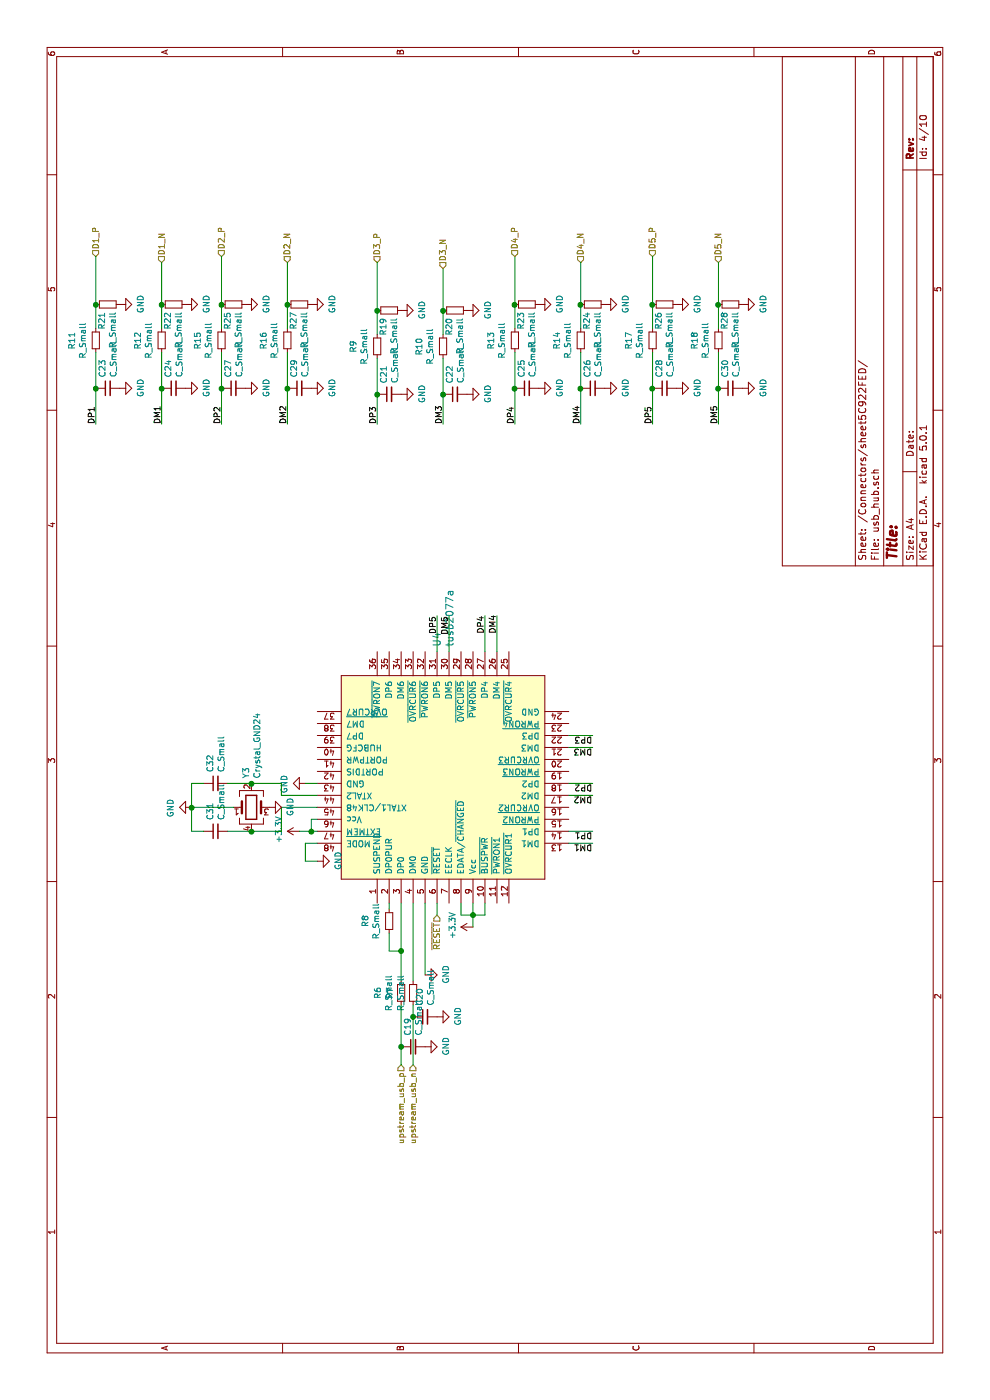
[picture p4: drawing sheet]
EESchema Schematic File Version 4
LIBS:Exodus1000-cache
EELAYER 26 0
EELAYER END
$Descr A4 11693 8268
encoding utf-8
Sheet 4 10
Title ""
Date ""
Rev ""
Comp ""
Comment1 ""
Comment2 ""
Comment3 ""
Comment4 ""
$EndDescr
$Comp
L Exodus_Peripherals:tusb2077a U?
U 1 1
P 5200 3700
AR Path="/5C90BC9F/5C90BCBA" Ref="U?"  Part="1" 
AR Path="/5C8128A2/5C922FFC/5C90BCBA" Ref="U4"  Part="1" 
F 0 "U4" H 6291 3753 60  0000 L CNN
F 1 "tusb2077a" H 6291 3647 60  0000 L CNN
F 2 "Package_QFP:TQFP-48_7x7mm_P0.5mm" H 6450 2850 60  0001 C CNN
F 3 "" H 6450 2850 60  0001 C CNN
	1    5200 3700
	1    0    0    -1  
$EndComp
Wire Wire Line
	4150 3550 3550 3550
Wire Wire Line
	4150 3350 3750 3350
Text HLabel 2800 3350 0    50   Input ~ 0
upstream_usb_p
Text HLabel 2800 3450 0    50   Input ~ 0
upstream_usb_n
$Comp
L power:GND #PWR?
U 1 1
P 3550 3550
AR Path="/5C90BC9F/5C90BDC6" Ref="#PWR?"  Part="1" 
AR Path="/5C8128A2/5C922FFC/5C90BDC6" Ref="#PWR0151"  Part="1" 
F 0 "#PWR0151" H 3550 3300 50  0001 C CNN
F 1 "GND" H 3555 3377 50  0000 C CNN
F 2 "" H 3550 3550 50  0001 C CNN
F 3 "" H 3550 3550 50  0001 C CNN
	1    3550 3550
	1    0    0    -1  
$EndComp
$Comp
L power:GND #PWR?
U 1 1
P 4500 2650
AR Path="/5C90BC9F/5C90BDEB" Ref="#PWR?"  Part="1" 
AR Path="/5C8128A2/5C922FFC/5C90BDEB" Ref="#PWR0152"  Part="1" 
F 0 "#PWR0152" H 4500 2400 50  0001 C CNN
F 1 "GND" H 4505 2477 50  0000 C CNN
F 2 "" H 4500 2650 50  0001 C CNN
F 3 "" H 4500 2650 50  0001 C CNN
	1    4500 2650
	1    0    0    -1  
$EndComp
Wire Wire Line
	4500 2650 4500 2550
Wire Wire Line
	4500 2550 4650 2550
Wire Wire Line
	4650 2550 4650 2650
$Comp
L Device:R_Small R?
U 1 1
P 4000 3250
AR Path="/5C90BC9F/5C90C564" Ref="R?"  Part="1" 
AR Path="/5C8128A2/5C922FFC/5C90C564" Ref="R8"  Part="1" 
F 0 "R8" V 4196 3250 50  0000 C CNN
F 1 "R_Small" V 4105 3250 50  0000 C CNN
F 2 "Resistor_SMD:R_0603_1608Metric" H 4000 3250 50  0001 C CNN
F 3 "~" H 4000 3250 50  0001 C CNN
	1    4000 3250
	0    1    -1   0   
$EndComp
Wire Wire Line
	4100 3250 4150 3250
Wire Wire Line
	3900 3250 3750 3250
Wire Wire Line
	3750 3250 3750 3350
Connection ~ 3750 3350
Wire Wire Line
	3750 3350 3500 3350
Wire Wire Line
	4150 3650 4050 3650
Text HLabel 4050 3650 0    50   Input ~ 0
~RESET
Wire Wire Line
	4150 3950 4050 3950
$Comp
L power:+3.3V #PWR?
U 1 1
P 3950 3950
AR Path="/5C90BC9F/5C90C9DC" Ref="#PWR?"  Part="1" 
AR Path="/5C8128A2/5C922FFC/5C90C9DC" Ref="#PWR0153"  Part="1" 
F 0 "#PWR0153" H 3950 3800 50  0001 C CNN
F 1 "+3.3V" H 3965 4123 50  0000 C CNN
F 2 "" H 3950 3950 50  0001 C CNN
F 3 "" H 3950 3950 50  0001 C CNN
	1    3950 3950
	1    0    0    -1  
$EndComp
$Comp
L power:GND #PWR?
U 1 1
P 5150 2550
AR Path="/5C90BC9F/5C90CFFA" Ref="#PWR?"  Part="1" 
AR Path="/5C8128A2/5C922FFC/5C90CFFA" Ref="#PWR0154"  Part="1" 
F 0 "#PWR0154" H 5150 2300 50  0001 C CNN
F 1 "GND" H 5155 2377 50  0000 C CNN
F 2 "" H 5150 2550 50  0001 C CNN
F 3 "" H 5150 2550 50  0001 C CNN
	1    5150 2550
	-1   0    0    1   
$EndComp
Wire Wire Line
	5150 2550 5150 2650
Wire Wire Line
	4750 2650 4750 2600
$Comp
L power:+3.3V #PWR?
U 1 1
P 4750 2500
AR Path="/5C90BC9F/5C90D3E7" Ref="#PWR?"  Part="1" 
AR Path="/5C8128A2/5C922FFC/5C90D3E7" Ref="#PWR0156"  Part="1" 
F 0 "#PWR0156" H 4750 2350 50  0001 C CNN
F 1 "+3.3V" H 4765 2673 50  0000 C CNN
F 2 "" H 4750 2500 50  0001 C CNN
F 3 "" H 4750 2500 50  0001 C CNN
	1    4750 2500
	1    0    0    -1  
$EndComp
Wire Wire Line
	4150 3850 4050 3850
Wire Wire Line
	4050 3850 4050 3950
Connection ~ 4050 3950
Wire Wire Line
	4050 3950 3950 3950
Wire Wire Line
	4850 2650 4850 2600
Wire Wire Line
	4850 2600 4750 2600
Connection ~ 4750 2600
Wire Wire Line
	4750 2600 4750 2500
Wire Wire Line
	4050 4050 4050 3950
Wire Wire Line
	4050 4050 4150 4050
$Comp
L Device:R_Small R?
U 1 1
P 8850 1850
AR Path="/5C90BC9F/5C910E14" Ref="R?"  Part="1" 
AR Path="/5C8128A2/5C922FFC/5C910E14" Ref="R15"  Part="1" 
F 0 "R15" V 9046 1850 50  0000 C CNN
F 1 "R_Small" V 8955 1850 50  0000 C CNN
F 2 "Resistor_SMD:R_0603_1608Metric" H 8850 1850 50  0001 C CNN
F 3 "~" H 8850 1850 50  0001 C CNN
	1    8850 1850
	0    1    -1   0   
$EndComp
$Comp
L Device:R_Small R?
U 1 1
P 8850 2400
AR Path="/5C90BC9F/5C910E60" Ref="R?"  Part="1" 
AR Path="/5C8128A2/5C922FFC/5C910E60" Ref="R16"  Part="1" 
F 0 "R16" V 9046 2400 50  0000 C CNN
F 1 "R_Small" V 8955 2400 50  0000 C CNN
F 2 "Resistor_SMD:R_0603_1608Metric" H 8850 2400 50  0001 C CNN
F 3 "~" H 8850 2400 50  0001 C CNN
	1    8850 2400
	0    1    -1   0   
$EndComp
$Comp
L Device:C_Small C?
U 1 1
P 8450 1950
AR Path="/5C90BC9F/5C91105B" Ref="C?"  Part="1" 
AR Path="/5C8128A2/5C922FFC/5C91105B" Ref="C27"  Part="1" 
F 0 "C27" H 8542 1996 50  0000 L CNN
F 1 "C_Small" H 8542 1905 50  0000 L CNN
F 2 "Capacitor_SMD:C_0603_1608Metric" H 8450 1950 50  0001 C CNN
F 3 "~" H 8450 1950 50  0001 C CNN
	1    8450 1950
	1    0    0    -1  
$EndComp
$Comp
L Device:C_Small C?
U 1 1
P 8450 2500
AR Path="/5C90BC9F/5C9110A1" Ref="C?"  Part="1" 
AR Path="/5C8128A2/5C922FFC/5C9110A1" Ref="C29"  Part="1" 
F 0 "C29" H 8542 2546 50  0000 L CNN
F 1 "C_Small" H 8542 2455 50  0000 L CNN
F 2 "Capacitor_SMD:C_0603_1608Metric" H 8450 2500 50  0001 C CNN
F 3 "~" H 8450 2500 50  0001 C CNN
	1    8450 2500
	1    0    0    -1  
$EndComp
$Comp
L power:GND #PWR?
U 1 1
P 8450 2600
AR Path="/5C90BC9F/5C911200" Ref="#PWR?"  Part="1" 
AR Path="/5C8128A2/5C922FFC/5C911200" Ref="#PWR0157"  Part="1" 
F 0 "#PWR0157" H 8450 2350 50  0001 C CNN
F 1 "GND" H 8455 2427 50  0000 C CNN
F 2 "" H 8450 2600 50  0001 C CNN
F 3 "" H 8450 2600 50  0001 C CNN
	1    8450 2600
	1    0    0    -1  
$EndComp
$Comp
L power:GND #PWR?
U 1 1
P 8450 2050
AR Path="/5C90BC9F/5C911233" Ref="#PWR?"  Part="1" 
AR Path="/5C8128A2/5C922FFC/5C911233" Ref="#PWR0158"  Part="1" 
F 0 "#PWR0158" H 8450 1800 50  0001 C CNN
F 1 "GND" H 8455 1877 50  0000 C CNN
F 2 "" H 8450 2050 50  0001 C CNN
F 3 "" H 8450 2050 50  0001 C CNN
	1    8450 2050
	1    0    0    -1  
$EndComp
$Comp
L Device:R_Small R?
U 1 1
P 3400 3350
AR Path="/5C90BC9F/5C9134C1" Ref="R?"  Part="1" 
AR Path="/5C8128A2/5C922FFC/5C9134C1" Ref="R6"  Part="1" 
F 0 "R6" V 3204 3350 50  0000 C CNN
F 1 "R_Small" V 3295 3350 50  0000 C CNN
F 2 "Resistor_SMD:R_0603_1608Metric" H 3400 3350 50  0001 C CNN
F 3 "~" H 3400 3350 50  0001 C CNN
	1    3400 3350
	0    1    1    0   
$EndComp
$Comp
L Device:R_Small R?
U 1 1
P 3400 3450
AR Path="/5C90BC9F/5C913535" Ref="R?"  Part="1" 
AR Path="/5C8128A2/5C922FFC/5C913535" Ref="R7"  Part="1" 
F 0 "R7" V 3204 3450 50  0000 C CNN
F 1 "R_Small" V 3295 3450 50  0000 C CNN
F 2 "Resistor_SMD:R_0603_1608Metric" H 3400 3450 50  0001 C CNN
F 3 "~" H 3400 3450 50  0001 C CNN
	1    3400 3450
	0    1    1    0   
$EndComp
Wire Wire Line
	3500 3450 4150 3450
$Comp
L Device:C_Small C?
U 1 1
P 2950 3450
AR Path="/5C90BC9F/5C9141C2" Ref="C?"  Part="1" 
AR Path="/5C8128A2/5C922FFC/5C9141C2" Ref="C19"  Part="1" 
F 0 "C19" H 3042 3496 50  0000 L CNN
F 1 "C_Small" H 3042 3405 50  0000 L CNN
F 2 "Capacitor_SMD:C_0603_1608Metric" H 2950 3450 50  0001 C CNN
F 3 "~" H 2950 3450 50  0001 C CNN
	1    2950 3450
	1    0    0    -1  
$EndComp
$Comp
L Device:C_Small C?
U 1 1
P 3200 3550
AR Path="/5C90BC9F/5C914298" Ref="C?"  Part="1" 
AR Path="/5C8128A2/5C922FFC/5C914298" Ref="C20"  Part="1" 
F 0 "C20" H 3292 3596 50  0000 L CNN
F 1 "C_Small" H 3292 3505 50  0000 L CNN
F 2 "Capacitor_SMD:C_0603_1608Metric" H 3200 3550 50  0001 C CNN
F 3 "~" H 3200 3550 50  0001 C CNN
	1    3200 3550
	1    0    0    -1  
$EndComp
Wire Wire Line
	3300 3450 3200 3450
Connection ~ 3200 3450
Wire Wire Line
	3200 3450 2800 3450
Wire Wire Line
	2800 3350 2950 3350
Connection ~ 2950 3350
Wire Wire Line
	2950 3350 3300 3350
$Comp
L power:GND #PWR?
U 1 1
P 2950 3550
AR Path="/5C90BC9F/5C91567D" Ref="#PWR?"  Part="1" 
AR Path="/5C8128A2/5C922FFC/5C91567D" Ref="#PWR0167"  Part="1" 
F 0 "#PWR0167" H 2950 3300 50  0001 C CNN
F 1 "GND" H 2955 3377 50  0000 C CNN
F 2 "" H 2950 3550 50  0001 C CNN
F 3 "" H 2950 3550 50  0001 C CNN
	1    2950 3550
	1    0    0    -1  
$EndComp
$Comp
L power:GND #PWR?
U 1 1
P 3200 3650
AR Path="/5C90BC9F/5C9156C0" Ref="#PWR?"  Part="1" 
AR Path="/5C8128A2/5C922FFC/5C9156C0" Ref="#PWR0168"  Part="1" 
F 0 "#PWR0168" H 3200 3400 50  0001 C CNN
F 1 "GND" H 3205 3477 50  0000 C CNN
F 2 "" H 3200 3650 50  0001 C CNN
F 3 "" H 3200 3650 50  0001 C CNN
	1    3200 3650
	1    0    0    -1  
$EndComp
Wire Wire Line
	8950 2400 9150 2400
Text HLabel 9550 1850 2    50   Input ~ 0
D2_P
Text HLabel 9500 2400 2    50   Input ~ 0
D2_N
$Comp
L Device:R_Small R?
U 1 1
P 9150 1950
AR Path="/5C90BC9F/5C93B229" Ref="R?"  Part="1" 
AR Path="/5C8128A2/5C922FFC/5C93B229" Ref="R25"  Part="1" 
F 0 "R25" H 9091 1904 50  0000 R CNN
F 1 "R_Small" H 9091 1995 50  0000 R CNN
F 2 "Resistor_SMD:R_0603_1608Metric" H 9150 1950 50  0001 C CNN
F 3 "~" H 9150 1950 50  0001 C CNN
	1    9150 1950
	1    0    0    1   
$EndComp
$Comp
L Device:R_Small R?
U 1 1
P 9150 2500
AR Path="/5C90BC9F/5C93B285" Ref="R?"  Part="1" 
AR Path="/5C8128A2/5C922FFC/5C93B285" Ref="R27"  Part="1" 
F 0 "R27" H 9091 2454 50  0000 R CNN
F 1 "R_Small" H 9091 2545 50  0000 R CNN
F 2 "Resistor_SMD:R_0603_1608Metric" H 9150 2500 50  0001 C CNN
F 3 "~" H 9150 2500 50  0001 C CNN
	1    9150 2500
	1    0    0    1   
$EndComp
$Comp
L power:GND #PWR?
U 1 1
P 9150 2600
AR Path="/5C90BC9F/5C93BB8D" Ref="#PWR?"  Part="1" 
AR Path="/5C8128A2/5C922FFC/5C93BB8D" Ref="#PWR0177"  Part="1" 
F 0 "#PWR0177" H 9150 2350 50  0001 C CNN
F 1 "GND" H 9155 2427 50  0000 C CNN
F 2 "" H 9150 2600 50  0001 C CNN
F 3 "" H 9150 2600 50  0001 C CNN
	1    9150 2600
	1    0    0    -1  
$EndComp
$Comp
L power:GND #PWR?
U 1 1
P 9150 2050
AR Path="/5C90BC9F/5C93BBE0" Ref="#PWR?"  Part="1" 
AR Path="/5C8128A2/5C922FFC/5C93BBE0" Ref="#PWR0178"  Part="1" 
F 0 "#PWR0178" H 9150 1800 50  0001 C CNN
F 1 "GND" H 9155 1877 50  0000 C CNN
F 2 "" H 9150 2050 50  0001 C CNN
F 3 "" H 9150 2050 50  0001 C CNN
	1    9150 2050
	1    0    0    -1  
$EndComp
$Comp
L Device:Crystal_GND24 Y3
U 1 1
P 4950 2100
F 0 "Y3" V 4904 2341 50  0000 L CNN
F 1 "Crystal_GND24" V 4995 2341 50  0000 L CNN
F 2 "Crystal:Crystal_SMD_SeikoEpson_FA238-4Pin_3.2x2.5mm" H 4950 2100 50  0001 C CNN
F 3 "~" H 4950 2100 50  0001 C CNN
	1    4950 2100
	0    1    1    0   
$EndComp
$Comp
L Device:C_Small C?
U 1 1
P 4750 1800
AR Path="/5C90BC9F/5C93DADC" Ref="C?"  Part="1" 
AR Path="/5C8128A2/5C922FFC/5C93DADC" Ref="C31"  Part="1" 
F 0 "C31" H 4842 1846 50  0000 L CNN
F 1 "C_Small" H 4842 1755 50  0000 L CNN
F 2 "Capacitor_SMD:C_0603_1608Metric" H 4750 1800 50  0001 C CNN
F 3 "~" H 4750 1800 50  0001 C CNN
	1    4750 1800
	1    0    0    -1  
$EndComp
$Comp
L Device:C_Small C?
U 1 1
P 5150 1800
AR Path="/5C90BC9F/5C93DB80" Ref="C?"  Part="1" 
AR Path="/5C8128A2/5C922FFC/5C93DB80" Ref="C32"  Part="1" 
F 0 "C32" H 5242 1846 50  0000 L CNN
F 1 "C_Small" H 5242 1755 50  0000 L CNN
F 2 "Capacitor_SMD:C_0603_1608Metric" H 5150 1800 50  0001 C CNN
F 3 "~" H 5150 1800 50  0001 C CNN
	1    5150 1800
	1    0    0    -1  
$EndComp
Wire Wire Line
	4750 2100 4750 1900
Wire Wire Line
	5150 2100 5150 1900
$Comp
L power:GND #PWR0179
U 1 1
P 4950 1600
F 0 "#PWR0179" H 4950 1350 50  0001 C CNN
F 1 "GND" H 4955 1427 50  0000 C CNN
F 2 "" H 4950 1600 50  0001 C CNN
F 3 "" H 4950 1600 50  0001 C CNN
	1    4950 1600
	-1   0    0    1   
$EndComp
Wire Wire Line
	4750 1700 4750 1600
Wire Wire Line
	4750 1600 4950 1600
Wire Wire Line
	4950 1600 5150 1600
Wire Wire Line
	5150 1600 5150 1700
Connection ~ 4950 1600
Wire Wire Line
	4750 2100 4750 2350
Wire Wire Line
	4750 2350 4950 2350
Wire Wire Line
	4950 2350 4950 2650
Connection ~ 4750 2100
Wire Wire Line
	5050 2650 5050 2350
Wire Wire Line
	5050 2350 5150 2350
Wire Wire Line
	5150 2350 5150 2100
Connection ~ 5150 2100
Wire Wire Line
	4950 1600 4950 1950
$Comp
L power:GND #PWR0180
U 1 1
P 4950 2250
F 0 "#PWR0180" H 4950 2000 50  0001 C CNN
F 1 "GND" H 4955 2077 50  0000 C CNN
F 2 "" H 4950 2250 50  0001 C CNN
F 3 "" H 4950 2250 50  0001 C CNN
	1    4950 2250
	1    0    0    -1  
$EndComp
Wire Wire Line
	8950 1850 9150 1850
Connection ~ 9150 1850
Wire Wire Line
	9150 1850 9550 1850
Connection ~ 8450 1850
Wire Wire Line
	8450 1850 8750 1850
Connection ~ 9150 2400
Wire Wire Line
	9150 2400 9500 2400
Wire Wire Line
	8450 2400 8750 2400
Connection ~ 8450 2400
$Comp
L Device:R_Small R?
U 1 1
P 8800 3150
AR Path="/5C90BC9F/5CA07E1F" Ref="R?"  Part="1" 
AR Path="/5C8128A2/5C922FFC/5CA07E1F" Ref="R9"  Part="1" 
F 0 "R9" V 8996 3150 50  0000 C CNN
F 1 "R_Small" V 8905 3150 50  0000 C CNN
F 2 "Resistor_SMD:R_0603_1608Metric" H 8800 3150 50  0001 C CNN
F 3 "~" H 8800 3150 50  0001 C CNN
	1    8800 3150
	0    1    -1   0   
$EndComp
$Comp
L Device:R_Small R?
U 1 1
P 8800 3700
AR Path="/5C90BC9F/5CA07E26" Ref="R?"  Part="1" 
AR Path="/5C8128A2/5C922FFC/5CA07E26" Ref="R10"  Part="1" 
F 0 "R10" V 8996 3700 50  0000 C CNN
F 1 "R_Small" V 8905 3700 50  0000 C CNN
F 2 "Resistor_SMD:R_0603_1608Metric" H 8800 3700 50  0001 C CNN
F 3 "~" H 8800 3700 50  0001 C CNN
	1    8800 3700
	0    1    -1   0   
$EndComp
$Comp
L Device:C_Small C?
U 1 1
P 8400 3250
AR Path="/5C90BC9F/5CA07E2D" Ref="C?"  Part="1" 
AR Path="/5C8128A2/5C922FFC/5CA07E2D" Ref="C21"  Part="1" 
F 0 "C21" H 8492 3296 50  0000 L CNN
F 1 "C_Small" H 8492 3205 50  0000 L CNN
F 2 "Capacitor_SMD:C_0603_1608Metric" H 8400 3250 50  0001 C CNN
F 3 "~" H 8400 3250 50  0001 C CNN
	1    8400 3250
	1    0    0    -1  
$EndComp
$Comp
L Device:C_Small C?
U 1 1
P 8400 3800
AR Path="/5C90BC9F/5CA07E34" Ref="C?"  Part="1" 
AR Path="/5C8128A2/5C922FFC/5CA07E34" Ref="C22"  Part="1" 
F 0 "C22" H 8492 3846 50  0000 L CNN
F 1 "C_Small" H 8492 3755 50  0000 L CNN
F 2 "Capacitor_SMD:C_0603_1608Metric" H 8400 3800 50  0001 C CNN
F 3 "~" H 8400 3800 50  0001 C CNN
	1    8400 3800
	1    0    0    -1  
$EndComp
$Comp
L power:GND #PWR?
U 1 1
P 8400 3900
AR Path="/5C90BC9F/5CA07E3B" Ref="#PWR?"  Part="1" 
AR Path="/5C8128A2/5C922FFC/5CA07E3B" Ref="#PWR0155"  Part="1" 
F 0 "#PWR0155" H 8400 3650 50  0001 C CNN
F 1 "GND" H 8405 3727 50  0000 C CNN
F 2 "" H 8400 3900 50  0001 C CNN
F 3 "" H 8400 3900 50  0001 C CNN
	1    8400 3900
	1    0    0    -1  
$EndComp
$Comp
L power:GND #PWR?
U 1 1
P 8400 3350
AR Path="/5C90BC9F/5CA07E41" Ref="#PWR?"  Part="1" 
AR Path="/5C8128A2/5C922FFC/5CA07E41" Ref="#PWR0159"  Part="1" 
F 0 "#PWR0159" H 8400 3100 50  0001 C CNN
F 1 "GND" H 8405 3177 50  0000 C CNN
F 2 "" H 8400 3350 50  0001 C CNN
F 3 "" H 8400 3350 50  0001 C CNN
	1    8400 3350
	1    0    0    -1  
$EndComp
Wire Wire Line
	8900 3700 9100 3700
Text HLabel 9500 3150 2    50   Input ~ 0
D3_P
Text HLabel 9450 3700 2    50   Input ~ 0
D3_N
$Comp
L Device:R_Small R?
U 1 1
P 9100 3250
AR Path="/5C90BC9F/5CA07E4A" Ref="R?"  Part="1" 
AR Path="/5C8128A2/5C922FFC/5CA07E4A" Ref="R19"  Part="1" 
F 0 "R19" H 9041 3204 50  0000 R CNN
F 1 "R_Small" H 9041 3295 50  0000 R CNN
F 2 "Resistor_SMD:R_0603_1608Metric" H 9100 3250 50  0001 C CNN
F 3 "~" H 9100 3250 50  0001 C CNN
	1    9100 3250
	1    0    0    1   
$EndComp
$Comp
L Device:R_Small R?
U 1 1
P 9100 3800
AR Path="/5C90BC9F/5CA07E51" Ref="R?"  Part="1" 
AR Path="/5C8128A2/5C922FFC/5CA07E51" Ref="R20"  Part="1" 
F 0 "R20" H 9041 3754 50  0000 R CNN
F 1 "R_Small" H 9041 3845 50  0000 R CNN
F 2 "Resistor_SMD:R_0603_1608Metric" H 9100 3800 50  0001 C CNN
F 3 "~" H 9100 3800 50  0001 C CNN
	1    9100 3800
	1    0    0    1   
$EndComp
$Comp
L power:GND #PWR?
U 1 1
P 9100 3900
AR Path="/5C90BC9F/5CA07E58" Ref="#PWR?"  Part="1" 
AR Path="/5C8128A2/5C922FFC/5CA07E58" Ref="#PWR0160"  Part="1" 
F 0 "#PWR0160" H 9100 3650 50  0001 C CNN
F 1 "GND" H 9105 3727 50  0000 C CNN
F 2 "" H 9100 3900 50  0001 C CNN
F 3 "" H 9100 3900 50  0001 C CNN
	1    9100 3900
	1    0    0    -1  
$EndComp
$Comp
L power:GND #PWR?
U 1 1
P 9100 3350
AR Path="/5C90BC9F/5CA07E5E" Ref="#PWR?"  Part="1" 
AR Path="/5C8128A2/5C922FFC/5CA07E5E" Ref="#PWR0161"  Part="1" 
F 0 "#PWR0161" H 9100 3100 50  0001 C CNN
F 1 "GND" H 9105 3177 50  0000 C CNN
F 2 "" H 9100 3350 50  0001 C CNN
F 3 "" H 9100 3350 50  0001 C CNN
	1    9100 3350
	1    0    0    -1  
$EndComp
Wire Wire Line
	8900 3150 9100 3150
Connection ~ 9100 3150
Wire Wire Line
	9100 3150 9500 3150
Connection ~ 8400 3150
Wire Wire Line
	8400 3150 8700 3150
Connection ~ 9100 3700
Wire Wire Line
	9100 3700 9450 3700
Wire Wire Line
	8400 3700 8700 3700
Connection ~ 8400 3700
$Comp
L Device:R_Small R?
U 1 1
P 8850 4300
AR Path="/5C90BC9F/5CA0A0AB" Ref="R?"  Part="1" 
AR Path="/5C8128A2/5C922FFC/5CA0A0AB" Ref="R13"  Part="1" 
F 0 "R13" V 9046 4300 50  0000 C CNN
F 1 "R_Small" V 8955 4300 50  0000 C CNN
F 2 "Resistor_SMD:R_0603_1608Metric" H 8850 4300 50  0001 C CNN
F 3 "~" H 8850 4300 50  0001 C CNN
	1    8850 4300
	0    1    -1   0   
$EndComp
$Comp
L Device:R_Small R?
U 1 1
P 8850 4850
AR Path="/5C90BC9F/5CA0A0B2" Ref="R?"  Part="1" 
AR Path="/5C8128A2/5C922FFC/5CA0A0B2" Ref="R14"  Part="1" 
F 0 "R14" V 9046 4850 50  0000 C CNN
F 1 "R_Small" V 8955 4850 50  0000 C CNN
F 2 "Resistor_SMD:R_0603_1608Metric" H 8850 4850 50  0001 C CNN
F 3 "~" H 8850 4850 50  0001 C CNN
	1    8850 4850
	0    1    -1   0   
$EndComp
$Comp
L Device:C_Small C?
U 1 1
P 8450 4400
AR Path="/5C90BC9F/5CA0A0B9" Ref="C?"  Part="1" 
AR Path="/5C8128A2/5C922FFC/5CA0A0B9" Ref="C25"  Part="1" 
F 0 "C25" H 8542 4446 50  0000 L CNN
F 1 "C_Small" H 8542 4355 50  0000 L CNN
F 2 "Capacitor_SMD:C_0603_1608Metric" H 8450 4400 50  0001 C CNN
F 3 "~" H 8450 4400 50  0001 C CNN
	1    8450 4400
	1    0    0    -1  
$EndComp
$Comp
L Device:C_Small C?
U 1 1
P 8450 4950
AR Path="/5C90BC9F/5CA0A0C0" Ref="C?"  Part="1" 
AR Path="/5C8128A2/5C922FFC/5CA0A0C0" Ref="C26"  Part="1" 
F 0 "C26" H 8542 4996 50  0000 L CNN
F 1 "C_Small" H 8542 4905 50  0000 L CNN
F 2 "Capacitor_SMD:C_0603_1608Metric" H 8450 4950 50  0001 C CNN
F 3 "~" H 8450 4950 50  0001 C CNN
	1    8450 4950
	1    0    0    -1  
$EndComp
$Comp
L power:GND #PWR?
U 1 1
P 8450 5050
AR Path="/5C90BC9F/5CA0A0C7" Ref="#PWR?"  Part="1" 
AR Path="/5C8128A2/5C922FFC/5CA0A0C7" Ref="#PWR0162"  Part="1" 
F 0 "#PWR0162" H 8450 4800 50  0001 C CNN
F 1 "GND" H 8455 4877 50  0000 C CNN
F 2 "" H 8450 5050 50  0001 C CNN
F 3 "" H 8450 5050 50  0001 C CNN
	1    8450 5050
	1    0    0    -1  
$EndComp
$Comp
L power:GND #PWR?
U 1 1
P 8450 4500
AR Path="/5C90BC9F/5CA0A0CD" Ref="#PWR?"  Part="1" 
AR Path="/5C8128A2/5C922FFC/5CA0A0CD" Ref="#PWR0163"  Part="1" 
F 0 "#PWR0163" H 8450 4250 50  0001 C CNN
F 1 "GND" H 8455 4327 50  0000 C CNN
F 2 "" H 8450 4500 50  0001 C CNN
F 3 "" H 8450 4500 50  0001 C CNN
	1    8450 4500
	1    0    0    -1  
$EndComp
Wire Wire Line
	8950 4850 9150 4850
Text HLabel 9550 4300 2    50   Input ~ 0
D4_P
Text HLabel 9500 4850 2    50   Input ~ 0
D4_N
$Comp
L Device:R_Small R?
U 1 1
P 9150 4400
AR Path="/5C90BC9F/5CA0A0D6" Ref="R?"  Part="1" 
AR Path="/5C8128A2/5C922FFC/5CA0A0D6" Ref="R23"  Part="1" 
F 0 "R23" H 9091 4354 50  0000 R CNN
F 1 "R_Small" H 9091 4445 50  0000 R CNN
F 2 "Resistor_SMD:R_0603_1608Metric" H 9150 4400 50  0001 C CNN
F 3 "~" H 9150 4400 50  0001 C CNN
	1    9150 4400
	1    0    0    1   
$EndComp
$Comp
L Device:R_Small R?
U 1 1
P 9150 4950
AR Path="/5C90BC9F/5CA0A0DD" Ref="R?"  Part="1" 
AR Path="/5C8128A2/5C922FFC/5CA0A0DD" Ref="R24"  Part="1" 
F 0 "R24" H 9091 4904 50  0000 R CNN
F 1 "R_Small" H 9091 4995 50  0000 R CNN
F 2 "Resistor_SMD:R_0603_1608Metric" H 9150 4950 50  0001 C CNN
F 3 "~" H 9150 4950 50  0001 C CNN
	1    9150 4950
	1    0    0    1   
$EndComp
$Comp
L power:GND #PWR?
U 1 1
P 9150 5050
AR Path="/5C90BC9F/5CA0A0E4" Ref="#PWR?"  Part="1" 
AR Path="/5C8128A2/5C922FFC/5CA0A0E4" Ref="#PWR0164"  Part="1" 
F 0 "#PWR0164" H 9150 4800 50  0001 C CNN
F 1 "GND" H 9155 4877 50  0000 C CNN
F 2 "" H 9150 5050 50  0001 C CNN
F 3 "" H 9150 5050 50  0001 C CNN
	1    9150 5050
	1    0    0    -1  
$EndComp
$Comp
L power:GND #PWR?
U 1 1
P 9150 4500
AR Path="/5C90BC9F/5CA0A0EA" Ref="#PWR?"  Part="1" 
AR Path="/5C8128A2/5C922FFC/5CA0A0EA" Ref="#PWR0165"  Part="1" 
F 0 "#PWR0165" H 9150 4250 50  0001 C CNN
F 1 "GND" H 9155 4327 50  0000 C CNN
F 2 "" H 9150 4500 50  0001 C CNN
F 3 "" H 9150 4500 50  0001 C CNN
	1    9150 4500
	1    0    0    -1  
$EndComp
Wire Wire Line
	8950 4300 9150 4300
Connection ~ 9150 4300
Wire Wire Line
	9150 4300 9550 4300
Connection ~ 8450 4300
Wire Wire Line
	8450 4300 8750 4300
Connection ~ 9150 4850
Wire Wire Line
	9150 4850 9500 4850
Wire Wire Line
	8450 4850 8750 4850
Connection ~ 8450 4850
$Comp
L Device:R_Small R?
U 1 1
P 8850 5450
AR Path="/5C90BC9F/5CA0C8AF" Ref="R?"  Part="1" 
AR Path="/5C8128A2/5C922FFC/5CA0C8AF" Ref="R17"  Part="1" 
F 0 "R17" V 9046 5450 50  0000 C CNN
F 1 "R_Small" V 8955 5450 50  0000 C CNN
F 2 "Resistor_SMD:R_0603_1608Metric" H 8850 5450 50  0001 C CNN
F 3 "~" H 8850 5450 50  0001 C CNN
	1    8850 5450
	0    1    -1   0   
$EndComp
$Comp
L Device:R_Small R?
U 1 1
P 8850 6000
AR Path="/5C90BC9F/5CA0C8B6" Ref="R?"  Part="1" 
AR Path="/5C8128A2/5C922FFC/5CA0C8B6" Ref="R18"  Part="1" 
F 0 "R18" V 9046 6000 50  0000 C CNN
F 1 "R_Small" V 8955 6000 50  0000 C CNN
F 2 "Resistor_SMD:R_0603_1608Metric" H 8850 6000 50  0001 C CNN
F 3 "~" H 8850 6000 50  0001 C CNN
	1    8850 6000
	0    1    -1   0   
$EndComp
$Comp
L Device:C_Small C?
U 1 1
P 8450 5550
AR Path="/5C90BC9F/5CA0C8BD" Ref="C?"  Part="1" 
AR Path="/5C8128A2/5C922FFC/5CA0C8BD" Ref="C28"  Part="1" 
F 0 "C28" H 8542 5596 50  0000 L CNN
F 1 "C_Small" H 8542 5505 50  0000 L CNN
F 2 "Capacitor_SMD:C_0603_1608Metric" H 8450 5550 50  0001 C CNN
F 3 "~" H 8450 5550 50  0001 C CNN
	1    8450 5550
	1    0    0    -1  
$EndComp
$Comp
L Device:C_Small C?
U 1 1
P 8450 6100
AR Path="/5C90BC9F/5CA0C8C4" Ref="C?"  Part="1" 
AR Path="/5C8128A2/5C922FFC/5CA0C8C4" Ref="C30"  Part="1" 
F 0 "C30" H 8542 6146 50  0000 L CNN
F 1 "C_Small" H 8542 6055 50  0000 L CNN
F 2 "Capacitor_SMD:C_0603_1608Metric" H 8450 6100 50  0001 C CNN
F 3 "~" H 8450 6100 50  0001 C CNN
	1    8450 6100
	1    0    0    -1  
$EndComp
$Comp
L power:GND #PWR?
U 1 1
P 8450 6200
AR Path="/5C90BC9F/5CA0C8CB" Ref="#PWR?"  Part="1" 
AR Path="/5C8128A2/5C922FFC/5CA0C8CB" Ref="#PWR0166"  Part="1" 
F 0 "#PWR0166" H 8450 5950 50  0001 C CNN
F 1 "GND" H 8455 6027 50  0000 C CNN
F 2 "" H 8450 6200 50  0001 C CNN
F 3 "" H 8450 6200 50  0001 C CNN
	1    8450 6200
	1    0    0    -1  
$EndComp
$Comp
L power:GND #PWR?
U 1 1
P 8450 5650
AR Path="/5C90BC9F/5CA0C8D1" Ref="#PWR?"  Part="1" 
AR Path="/5C8128A2/5C922FFC/5CA0C8D1" Ref="#PWR0169"  Part="1" 
F 0 "#PWR0169" H 8450 5400 50  0001 C CNN
F 1 "GND" H 8455 5477 50  0000 C CNN
F 2 "" H 8450 5650 50  0001 C CNN
F 3 "" H 8450 5650 50  0001 C CNN
	1    8450 5650
	1    0    0    -1  
$EndComp
Wire Wire Line
	8950 6000 9150 6000
Text HLabel 9550 5450 2    50   Input ~ 0
D5_P
Text HLabel 9500 6000 2    50   Input ~ 0
D5_N
$Comp
L Device:R_Small R?
U 1 1
P 9150 5550
AR Path="/5C90BC9F/5CA0C8DA" Ref="R?"  Part="1" 
AR Path="/5C8128A2/5C922FFC/5CA0C8DA" Ref="R26"  Part="1" 
F 0 "R26" H 9091 5504 50  0000 R CNN
F 1 "R_Small" H 9091 5595 50  0000 R CNN
F 2 "Resistor_SMD:R_0603_1608Metric" H 9150 5550 50  0001 C CNN
F 3 "~" H 9150 5550 50  0001 C CNN
	1    9150 5550
	1    0    0    1   
$EndComp
$Comp
L Device:R_Small R?
U 1 1
P 9150 6100
AR Path="/5C90BC9F/5CA0C8E1" Ref="R?"  Part="1" 
AR Path="/5C8128A2/5C922FFC/5CA0C8E1" Ref="R28"  Part="1" 
F 0 "R28" H 9091 6054 50  0000 R CNN
F 1 "R_Small" H 9091 6145 50  0000 R CNN
F 2 "Resistor_SMD:R_0603_1608Metric" H 9150 6100 50  0001 C CNN
F 3 "~" H 9150 6100 50  0001 C CNN
	1    9150 6100
	1    0    0    1   
$EndComp
$Comp
L power:GND #PWR?
U 1 1
P 9150 6200
AR Path="/5C90BC9F/5CA0C8E8" Ref="#PWR?"  Part="1" 
AR Path="/5C8128A2/5C922FFC/5CA0C8E8" Ref="#PWR0170"  Part="1" 
F 0 "#PWR0170" H 9150 5950 50  0001 C CNN
F 1 "GND" H 9155 6027 50  0000 C CNN
F 2 "" H 9150 6200 50  0001 C CNN
F 3 "" H 9150 6200 50  0001 C CNN
	1    9150 6200
	1    0    0    -1  
$EndComp
$Comp
L power:GND #PWR?
U 1 1
P 9150 5650
AR Path="/5C90BC9F/5CA0C8EE" Ref="#PWR?"  Part="1" 
AR Path="/5C8128A2/5C922FFC/5CA0C8EE" Ref="#PWR0171"  Part="1" 
F 0 "#PWR0171" H 9150 5400 50  0001 C CNN
F 1 "GND" H 9155 5477 50  0000 C CNN
F 2 "" H 9150 5650 50  0001 C CNN
F 3 "" H 9150 5650 50  0001 C CNN
	1    9150 5650
	1    0    0    -1  
$EndComp
Wire Wire Line
	8950 5450 9150 5450
Connection ~ 9150 5450
Wire Wire Line
	9150 5450 9550 5450
Connection ~ 8450 5450
Wire Wire Line
	8450 5450 8750 5450
Connection ~ 9150 6000
Wire Wire Line
	9150 6000 9500 6000
Wire Wire Line
	8450 6000 8750 6000
Connection ~ 8450 6000
$Comp
L Device:R_Small R?
U 1 1
P 8850 800
AR Path="/5C90BC9F/5CA0FCF8" Ref="R?"  Part="1" 
AR Path="/5C8128A2/5C922FFC/5CA0FCF8" Ref="R11"  Part="1" 
F 0 "R11" V 9046 800 50  0000 C CNN
F 1 "R_Small" V 8955 800 50  0000 C CNN
F 2 "Resistor_SMD:R_0603_1608Metric" H 8850 800 50  0001 C CNN
F 3 "~" H 8850 800 50  0001 C CNN
	1    8850 800 
	0    1    -1   0   
$EndComp
$Comp
L Device:R_Small R?
U 1 1
P 8850 1350
AR Path="/5C90BC9F/5CA0FCFF" Ref="R?"  Part="1" 
AR Path="/5C8128A2/5C922FFC/5CA0FCFF" Ref="R12"  Part="1" 
F 0 "R12" V 9046 1350 50  0000 C CNN
F 1 "R_Small" V 8955 1350 50  0000 C CNN
F 2 "Resistor_SMD:R_0603_1608Metric" H 8850 1350 50  0001 C CNN
F 3 "~" H 8850 1350 50  0001 C CNN
	1    8850 1350
	0    1    -1   0   
$EndComp
$Comp
L Device:C_Small C?
U 1 1
P 8450 900
AR Path="/5C90BC9F/5CA0FD06" Ref="C?"  Part="1" 
AR Path="/5C8128A2/5C922FFC/5CA0FD06" Ref="C23"  Part="1" 
F 0 "C23" H 8542 946 50  0000 L CNN
F 1 "C_Small" H 8542 855 50  0000 L CNN
F 2 "Capacitor_SMD:C_0603_1608Metric" H 8450 900 50  0001 C CNN
F 3 "~" H 8450 900 50  0001 C CNN
	1    8450 900 
	1    0    0    -1  
$EndComp
$Comp
L Device:C_Small C?
U 1 1
P 8450 1450
AR Path="/5C90BC9F/5CA0FD0D" Ref="C?"  Part="1" 
AR Path="/5C8128A2/5C922FFC/5CA0FD0D" Ref="C24"  Part="1" 
F 0 "C24" H 8542 1496 50  0000 L CNN
F 1 "C_Small" H 8542 1405 50  0000 L CNN
F 2 "Capacitor_SMD:C_0603_1608Metric" H 8450 1450 50  0001 C CNN
F 3 "~" H 8450 1450 50  0001 C CNN
	1    8450 1450
	1    0    0    -1  
$EndComp
$Comp
L power:GND #PWR?
U 1 1
P 8450 1550
AR Path="/5C90BC9F/5CA0FD14" Ref="#PWR?"  Part="1" 
AR Path="/5C8128A2/5C922FFC/5CA0FD14" Ref="#PWR0172"  Part="1" 
F 0 "#PWR0172" H 8450 1300 50  0001 C CNN
F 1 "GND" H 8455 1377 50  0000 C CNN
F 2 "" H 8450 1550 50  0001 C CNN
F 3 "" H 8450 1550 50  0001 C CNN
	1    8450 1550
	1    0    0    -1  
$EndComp
$Comp
L power:GND #PWR?
U 1 1
P 8450 1000
AR Path="/5C90BC9F/5CA0FD1A" Ref="#PWR?"  Part="1" 
AR Path="/5C8128A2/5C922FFC/5CA0FD1A" Ref="#PWR0173"  Part="1" 
F 0 "#PWR0173" H 8450 750 50  0001 C CNN
F 1 "GND" H 8455 827 50  0000 C CNN
F 2 "" H 8450 1000 50  0001 C CNN
F 3 "" H 8450 1000 50  0001 C CNN
	1    8450 1000
	1    0    0    -1  
$EndComp
Wire Wire Line
	8950 1350 9150 1350
Text HLabel 9550 800  2    50   Input ~ 0
D1_P
Text HLabel 9500 1350 2    50   Input ~ 0
D1_N
$Comp
L Device:R_Small R?
U 1 1
P 9150 900
AR Path="/5C90BC9F/5CA0FD23" Ref="R?"  Part="1" 
AR Path="/5C8128A2/5C922FFC/5CA0FD23" Ref="R21"  Part="1" 
F 0 "R21" H 9091 854 50  0000 R CNN
F 1 "R_Small" H 9091 945 50  0000 R CNN
F 2 "Resistor_SMD:R_0603_1608Metric" H 9150 900 50  0001 C CNN
F 3 "~" H 9150 900 50  0001 C CNN
	1    9150 900 
	1    0    0    1   
$EndComp
$Comp
L Device:R_Small R?
U 1 1
P 9150 1450
AR Path="/5C90BC9F/5CA0FD2A" Ref="R?"  Part="1" 
AR Path="/5C8128A2/5C922FFC/5CA0FD2A" Ref="R22"  Part="1" 
F 0 "R22" H 9091 1404 50  0000 R CNN
F 1 "R_Small" H 9091 1495 50  0000 R CNN
F 2 "Resistor_SMD:R_0603_1608Metric" H 9150 1450 50  0001 C CNN
F 3 "~" H 9150 1450 50  0001 C CNN
	1    9150 1450
	1    0    0    1   
$EndComp
$Comp
L power:GND #PWR?
U 1 1
P 9150 1550
AR Path="/5C90BC9F/5CA0FD31" Ref="#PWR?"  Part="1" 
AR Path="/5C8128A2/5C922FFC/5CA0FD31" Ref="#PWR0174"  Part="1" 
F 0 "#PWR0174" H 9150 1300 50  0001 C CNN
F 1 "GND" H 9155 1377 50  0000 C CNN
F 2 "" H 9150 1550 50  0001 C CNN
F 3 "" H 9150 1550 50  0001 C CNN
	1    9150 1550
	1    0    0    -1  
$EndComp
$Comp
L power:GND #PWR?
U 1 1
P 9150 1000
AR Path="/5C90BC9F/5CA0FD37" Ref="#PWR?"  Part="1" 
AR Path="/5C8128A2/5C922FFC/5CA0FD37" Ref="#PWR0175"  Part="1" 
F 0 "#PWR0175" H 9150 750 50  0001 C CNN
F 1 "GND" H 9155 827 50  0000 C CNN
F 2 "" H 9150 1000 50  0001 C CNN
F 3 "" H 9150 1000 50  0001 C CNN
	1    9150 1000
	1    0    0    -1  
$EndComp
Wire Wire Line
	8950 800  9150 800 
Connection ~ 9150 800 
Wire Wire Line
	9150 800  9550 800 
Connection ~ 8450 800 
Wire Wire Line
	8450 800  8750 800 
Connection ~ 9150 1350
Wire Wire Line
	9150 1350 9500 1350
Wire Wire Line
	8450 1350 8750 1350
Connection ~ 8450 1350
Wire Wire Line
	8150 800  8450 800 
Wire Wire Line
	8150 1350 8450 1350
Wire Wire Line
	8150 1850 8450 1850
Wire Wire Line
	8150 2400 8450 2400
Wire Wire Line
	8150 3150 8400 3150
Wire Wire Line
	8150 3700 8400 3700
Wire Wire Line
	8150 4300 8450 4300
Wire Wire Line
	8150 4850 8450 4850
Wire Wire Line
	8150 5450 8450 5450
Wire Wire Line
	8150 6000 8450 6000
Wire Wire Line
	6250 4150 6550 4150
Wire Wire Line
	6250 4050 6550 4050
Text Label 6400 4050 0    50   ~ 0
DP4
Text Label 6400 4150 0    50   ~ 0
DM4
Wire Wire Line
	4650 4750 4650 4950
Wire Wire Line
	4750 4750 4750 4950
Wire Wire Line
	5050 4750 5050 4950
Wire Wire Line
	5150 4750 5150 4950
Wire Wire Line
	5450 4750 5450 4950
Wire Wire Line
	5550 4750 5550 4950
Text Label 4650 4950 1    50   ~ 0
DM1
Text Label 4750 4950 1    50   ~ 0
DP1
Text Label 5050 4950 1    50   ~ 0
DM2
Text Label 5150 4950 1    50   ~ 0
DP2
Text Label 5450 4950 1    50   ~ 0
DM3
Text Label 5550 4950 1    50   ~ 0
DP3
Wire Wire Line
	6250 3650 6550 3650
Text Label 6550 3650 2    50   ~ 0
DP5
Text Label 6550 3750 2    50   ~ 0
DM5
Text Label 8150 800  0    50   ~ 0
DP1
Text Label 8150 1350 0    50   ~ 0
DM1
Text Label 8150 2400 0    50   ~ 0
DM2
Text Label 8150 1850 0    50   ~ 0
DP2
Text Label 8150 3700 0    50   ~ 0
DM3
Text Label 8150 3150 0    50   ~ 0
DP3
Text Label 8150 4850 0    50   ~ 0
DM4
Text Label 8150 4300 0    50   ~ 0
DP4
Text Label 8150 5450 0    50   ~ 0
DP5
Text Label 8150 6000 0    50   ~ 0
DM5
Wire Wire Line
	6250 3750 6550 3750
$EndSCHEMATC
